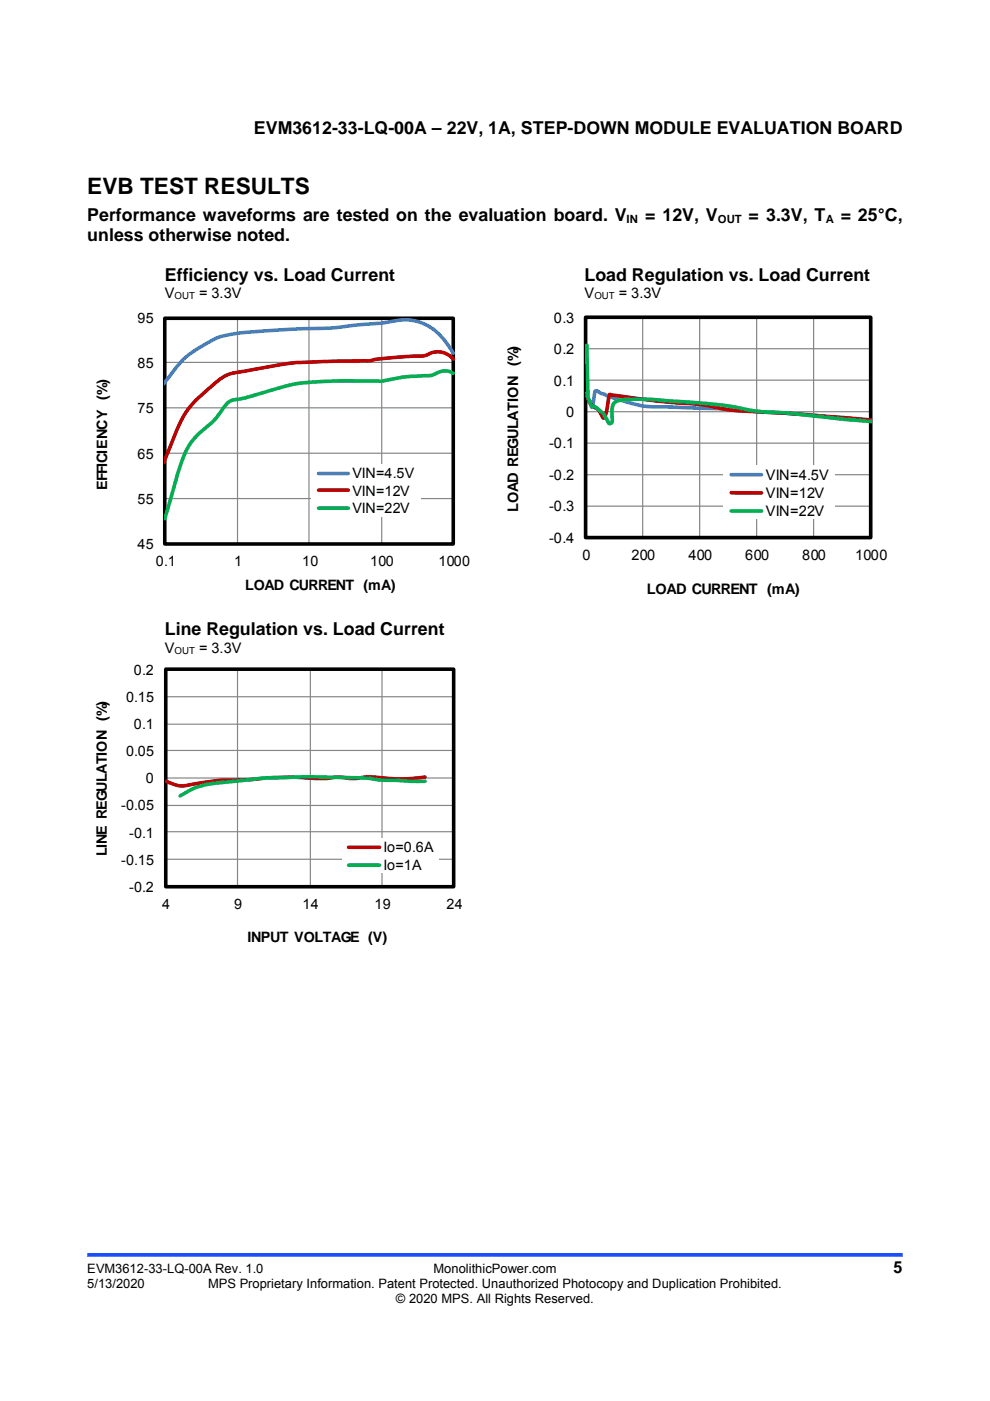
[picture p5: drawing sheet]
<svg xmlns="http://www.w3.org/2000/svg" width="210mm" height="297mm" viewBox="0 0 210 297" stroke-linecap="round" stroke-linejoin="round" font-family="sans-serif">
<path d="M18.5 266.1h173" fill="none" stroke="#1c4eff" stroke-width=".77" stroke-linecap="butt"/>
<path d="M34.9 76.8h61.2M34.9 67.5h61.2v47.8M50.4 67.5v47.8M65.5 67.5v47.8M81 67.5v47.8M34.9 96.1h61.2M34.9 86.5h61.2M34.9 105.7h61.2" fill="none" stroke="#868686" stroke-width=".25"/>
<path d="M34.9 67.5h61.2v47.8h-61.2z" fill="none" stroke="#000" stroke-width=".76" stroke-linecap="butt"/>
<path d="M34.9 67.5v47.8h61.2" fill="none" stroke="#000" stroke-width=".25"/>
<path d="M96.1 74.9a12.7 12.7 0 0 0-8.9-7 24.7 24.7 0 0 0-6.7 .7l-5.7 .4a67.1 67.1 0 0 1-11.9 .7l-1.6 .1a84.7 84.7 0 0 0-14.3 1.5l-.5 .1a23.3 23.3 0 0 0-11.3 9.4l-.3 .4" fill="none" stroke="#4a7ebb" stroke-width=".76"/>
<path d="M96.1 76.1a4.3 4.3 0 0 0-5.6-.8l-.8 .2-3.6 .1a52.2 52.2 0 0 0-8.1 .9l-8.3 .1a68.8 68.8 0 0 0-16.2 1.8l-.9 .2a15.2 15.2 0 0 0-5.1 1.3l-2.1 1.6a22.7 22.7 0 0 0-7.9 9.6l-2.6 6.5" fill="none" stroke="#c00000" stroke-width=".76"/>
<path d="M96.1 79.2a3.8 3.8 0 0 0-4.2 .3l-1 .1a43.6 43.6 0 0 0-10.3 1.2h-9a46.5 46.5 0 0 0-17 2.8l-4 1a3.8 3.8 0 0 0-3.5 2.4 16.7 16.7 0 0 1-4.4 4.5 14 14 0 0 0-4.4 7l-3.4 11.5" fill="none" stroke="#00b050" stroke-width=".76"/>
<path d="M65.9 98.5h23.3v11.1h-23.3z" fill="#fff"/>
<path d="M67.6 100.4h6.3" fill="none" stroke="#4a7ebb" stroke-width=".76"/>
<path d="M67.6 103.9h6.3" fill="none" stroke="#c00000" stroke-width=".76"/>
<path d="M67.6 107.7h6.3" fill="none" stroke="#00b050" stroke-width=".76"/>
<path d="M124.2 67.3h60.5v46.7h-60.5M124.2 73.9h60.5M136.3 67.3v46.7M148.4 67.3v46.7M160.5 67.3v46.7M172.6 67.3v46.7M124.2 94h60.5M124.2 87.3h60.5M124.2 80.6h60.5M124.2 107.3h60.5M124.2 100.6h60.5" fill="none" stroke="#868686" stroke-width=".26"/>
<path d="M124.2 67.3h60.5v46.7h-60.5z" fill="none" stroke="#000" stroke-width=".77" stroke-linecap="butt"/>
<path d="M124.2 67.3v46.7h60.5" fill="none" stroke="#000" stroke-width=".26"/>
<path d="M124.5 83.3a2.97 2.97 0 0 0 .6 1.9l.4 1.1a1.88 1.88 0 0 0 .4-1.6 3 3 0 0 1 .5-1.9l2.4 1.1a45 45 0 0 0 9.2 2.3l9.8 .3a207.1 207.1 0 0 1 16.5 1 104.4 104.4 0 0 1 15.1 1.5l5.6 .4" fill="none" stroke="#4a7ebb" stroke-width=".77"/>
<path d="M124.5 83.7a3.7 3.7 0 0 0 2.3 3.1l1.2 1.8a8 8 0 0 0 1-3.9l.2-1 .2-.1 .4 .2 10.4 1.3a81.2 81.2 0 0 1 12.1 1.4 95.4 95.4 0 0 0 12.8 1l19.9 1.6" fill="none" stroke="#c00000" stroke-width=".77"/>
<path d="M124.5 73.2l.2 9.4a4.9 4.9 0 0 0 1.1 3.7l.2-.1a6.7 6.7 0 0 1 3.2 3.6l.5-.1a2.84 2.84 0 0 0 .1-2 2.45 2.45 0 0 1 1.1-2.7 33.4 33.4 0 0 1 8.6-.2l4.5 .3a94.4 94.4 0 0 1 16.6 2.1l.7 .1a180.8 180.8 0 0 1 15.9 1.4l7.8 .7" fill="none" stroke="#00b050" stroke-width=".77"/>
<path d="M153.4 98.7h23.7v11.3h-23.7z" fill="#fff"/>
<path d="M155.1 100.6h6.4" fill="none" stroke="#4a7ebb" stroke-width=".77"/>
<path d="M155.1 104.5h6.4" fill="none" stroke="#c00000" stroke-width=".77"/>
<path d="M155.1 108.3h6.4" fill="none" stroke="#00b050" stroke-width=".77"/>
<path d="M35.2 141.9h61v46.1h-61M35.2 159.1h61M35.2 153.5h61M35.2 147.7h61M50.4 141.9v46.1M65.8 141.9v46.1M81 141.9v46.1M35.2 176.3h61M35.2 170.8h61M35.2 165h61M35.2 182.2h61" fill="none" stroke="#868686" stroke-width=".25"/>
<path d="M35.2 141.9h61v46.1h-61z" fill="none" stroke="#000" stroke-width=".76" stroke-linecap="butt"/>
<path d="M35.2 141.9v46.1h61" fill="none" stroke="#000" stroke-width=".25"/>
<path d="M90.1 164.8a41.4 41.4 0 0 1-11.7-.1l-1 .1a10.8 10.8 0 0 1-5.1 0h-.5a50.3 50.3 0 0 1-10.2 0l-5 .1a80.2 80.2 0 0 1-10.2 .6l-4.6 .6a10.6 10.6 0 0 1-4.6 .3l-2-.7" fill="none" stroke="#c00000" stroke-width=".76"/>
<path d="M90.1 165.7l-8.6-.3a112.3 112.3 0 0 0-13.8-.7l-6.6 .1a134.5 134.5 0 0 0-14.7 1.2 15.7 15.7 0 0 0-8.2 2.7" fill="none" stroke="#00b050" stroke-width=".76"/>
<path d="M72.5 177.7h20.6v7.4h-20.6z" fill="#fff"/>
<path d="M73.9 179.6h6.6" fill="none" stroke="#c00000" stroke-width=".76"/>
<path d="M73.9 183.4h6.6" fill="none" stroke="#00b050" stroke-width=".76"/>
<text font-size="4.8" x="18.5" y="41.2">EVB TEST RESULTS</text>
<g font-size="3.8">
<text x="53.9" y="28.5">EVM3612-33-LQ-00A – 22V, 1A, STEP-DOWN MODULE EVALUATION BOARD</text>
<text x="18.5" y="46.8">Performance waveforms are tested on the evaluation board. V</text>
<text x="136.8" y="46.8">= 12V, V</text>
<text x="158.8" y="46.8">= 3.3V, T</text>
<text x="178.3" y="46.8">= 25°C,</text>
<text x="18.5" y="51.2">unless otherwise noted.</text>
<text x="35" y="59.6">Efficiency vs. Load Current</text>
<text x="124" y="59.6">Load Regulation vs. Load Current</text>
<text x="35" y="134.7">Line Regulation vs. Load Current</text>
</g>
<text font-size="3.4" x="189.5" y="269.9">5</text>
<g font-size="3.1">
<text x="35" y="63.3">V</text>
<text x="42.2" y="63.3">= 3.3V</text>
<text x="124" y="63.3">V</text>
<text x="131.3" y="63.3">= 3.3V</text>
<text x="117.5" y="68.4">0.3</text>
<text x="117.5" y="75.1">0.2</text>
<text x="117.5" y="81.8">0.1</text>
<text x="120.1" y="88.4">0</text>
<text x="116.5" y="95.1">-0.1</text>
<text x="116.5" y="101.7">-0.2</text>
<text x="162.5" y="101.9">VIN=4.5V</text>
<text x="162.5" y="105.6">VIN=12V</text>
<text x="109.9" y="108.5" transform="rotate(-90 109.9 108.5)">LOAD REGULATION (%)</text>
<text x="116.5" y="108.4">-0.3</text>
<text x="162.5" y="109.4">VIN=22V</text>
<text x="116.5" y="115.1">-0.4</text>
<text x="123.6" y="118.7">0</text>
<text x="133.9" y="118.7">200</text>
<text x="146" y="118.7">400</text>
<text x="158.1" y="118.7">600</text>
<text x="170.2" y="118.7">800</text>
<text x="181.4" y="118.7">1000</text>
<text x="137.2" y="125.9">LOAD CURRENT (mA)</text>
<text x="35" y="138.4">V</text>
<text x="42.2" y="138.4">= 3.3V</text>
</g>
<g font-size="3">
<text x="29.2" y="68.5">95</text>
<text x="29.2" y="78.1">85</text>
<text x="29.2" y="87.7">75</text>
<text x="29.2" y="97.2">65</text>
<text x="74.7" y="101.4">VIN=4.5V</text>
<text x="22.8" y="103.8" transform="rotate(-90 22.8 103.8)">EFFICIENCY (%)</text>
<text x="29.2" y="106.8">55</text>
<text x="74.7" y="105.1">VIN=12V</text>
<text x="74.7" y="108.9">VIN=22V</text>
<text x="29.2" y="116.4">45</text>
<text x="33.1" y="120">0.1</text>
<text x="49.6" y="120">1</text>
<text x="52" y="125.1">LOAD CURRENT (mA)</text>
<text x="64.1" y="120">10</text>
<text x="78.5" y="120">100</text>
<text x="93" y="120">1000</text>
<text x="28.4" y="143.1">0.2</text>
<text x="26.7" y="148.8">0.15</text>
<text x="28.4" y="154.6">0.1</text>
<text x="26.7" y="160.3">0.05</text>
<text x="30.9" y="166.1">0</text>
<text x="25.7" y="171.8">-0.05</text>
<text x="27.4" y="177.6">-0.1</text>
<text x="22.6" y="181.6" transform="rotate(-90 22.6 181.6)">LINE REGULATION (%)</text>
<text x="25.7" y="183.3">-0.15</text>
<text x="81.3" y="180.7">Io=0.6A</text>
<text x="81.3" y="184.4">Io=1A</text>
<text x="27.4" y="189.1">-0.2</text>
<text x="34.4" y="192.7">4</text>
<text x="49.7" y="192.7">9</text>
<text x="64.2" y="192.7">14</text>
<text x="79.4" y="192.7">19</text>
<text x="94.7" y="192.7">24</text>
<text x="52.5" y="199.8">INPUT VOLTAGE (V)</text>
</g>
<g font-size="2.7">
<text x="18.5" y="269.9">EVM3612-33-LQ-00A Rev. 1.0</text>
<text x="92" y="269.9">MonolithicPower.com</text>
<text x="18.5" y="273.2">5/13/2020</text>
<text x="44.1" y="273.2">MPS Proprietary Information. Patent Protected. Unauthorized Photocopy and Duplication Prohibited.</text>
<text x="84" y="276.3">© 2020 MPS. All Rights Reserved.</text>
</g>
<g font-size="2.4">
<text x="132.9" y="47.2">IN</text>
<text x="152.3" y="47.2">OUT</text>
<text x="175.1" y="47.2">A</text>
</g>
<g font-size="2.1">
<text x="37" y="63.4">OUT</text>
<text x="126.1" y="63.4">OUT</text>
<text x="37" y="138.6">OUT</text>
</g>
</svg>
